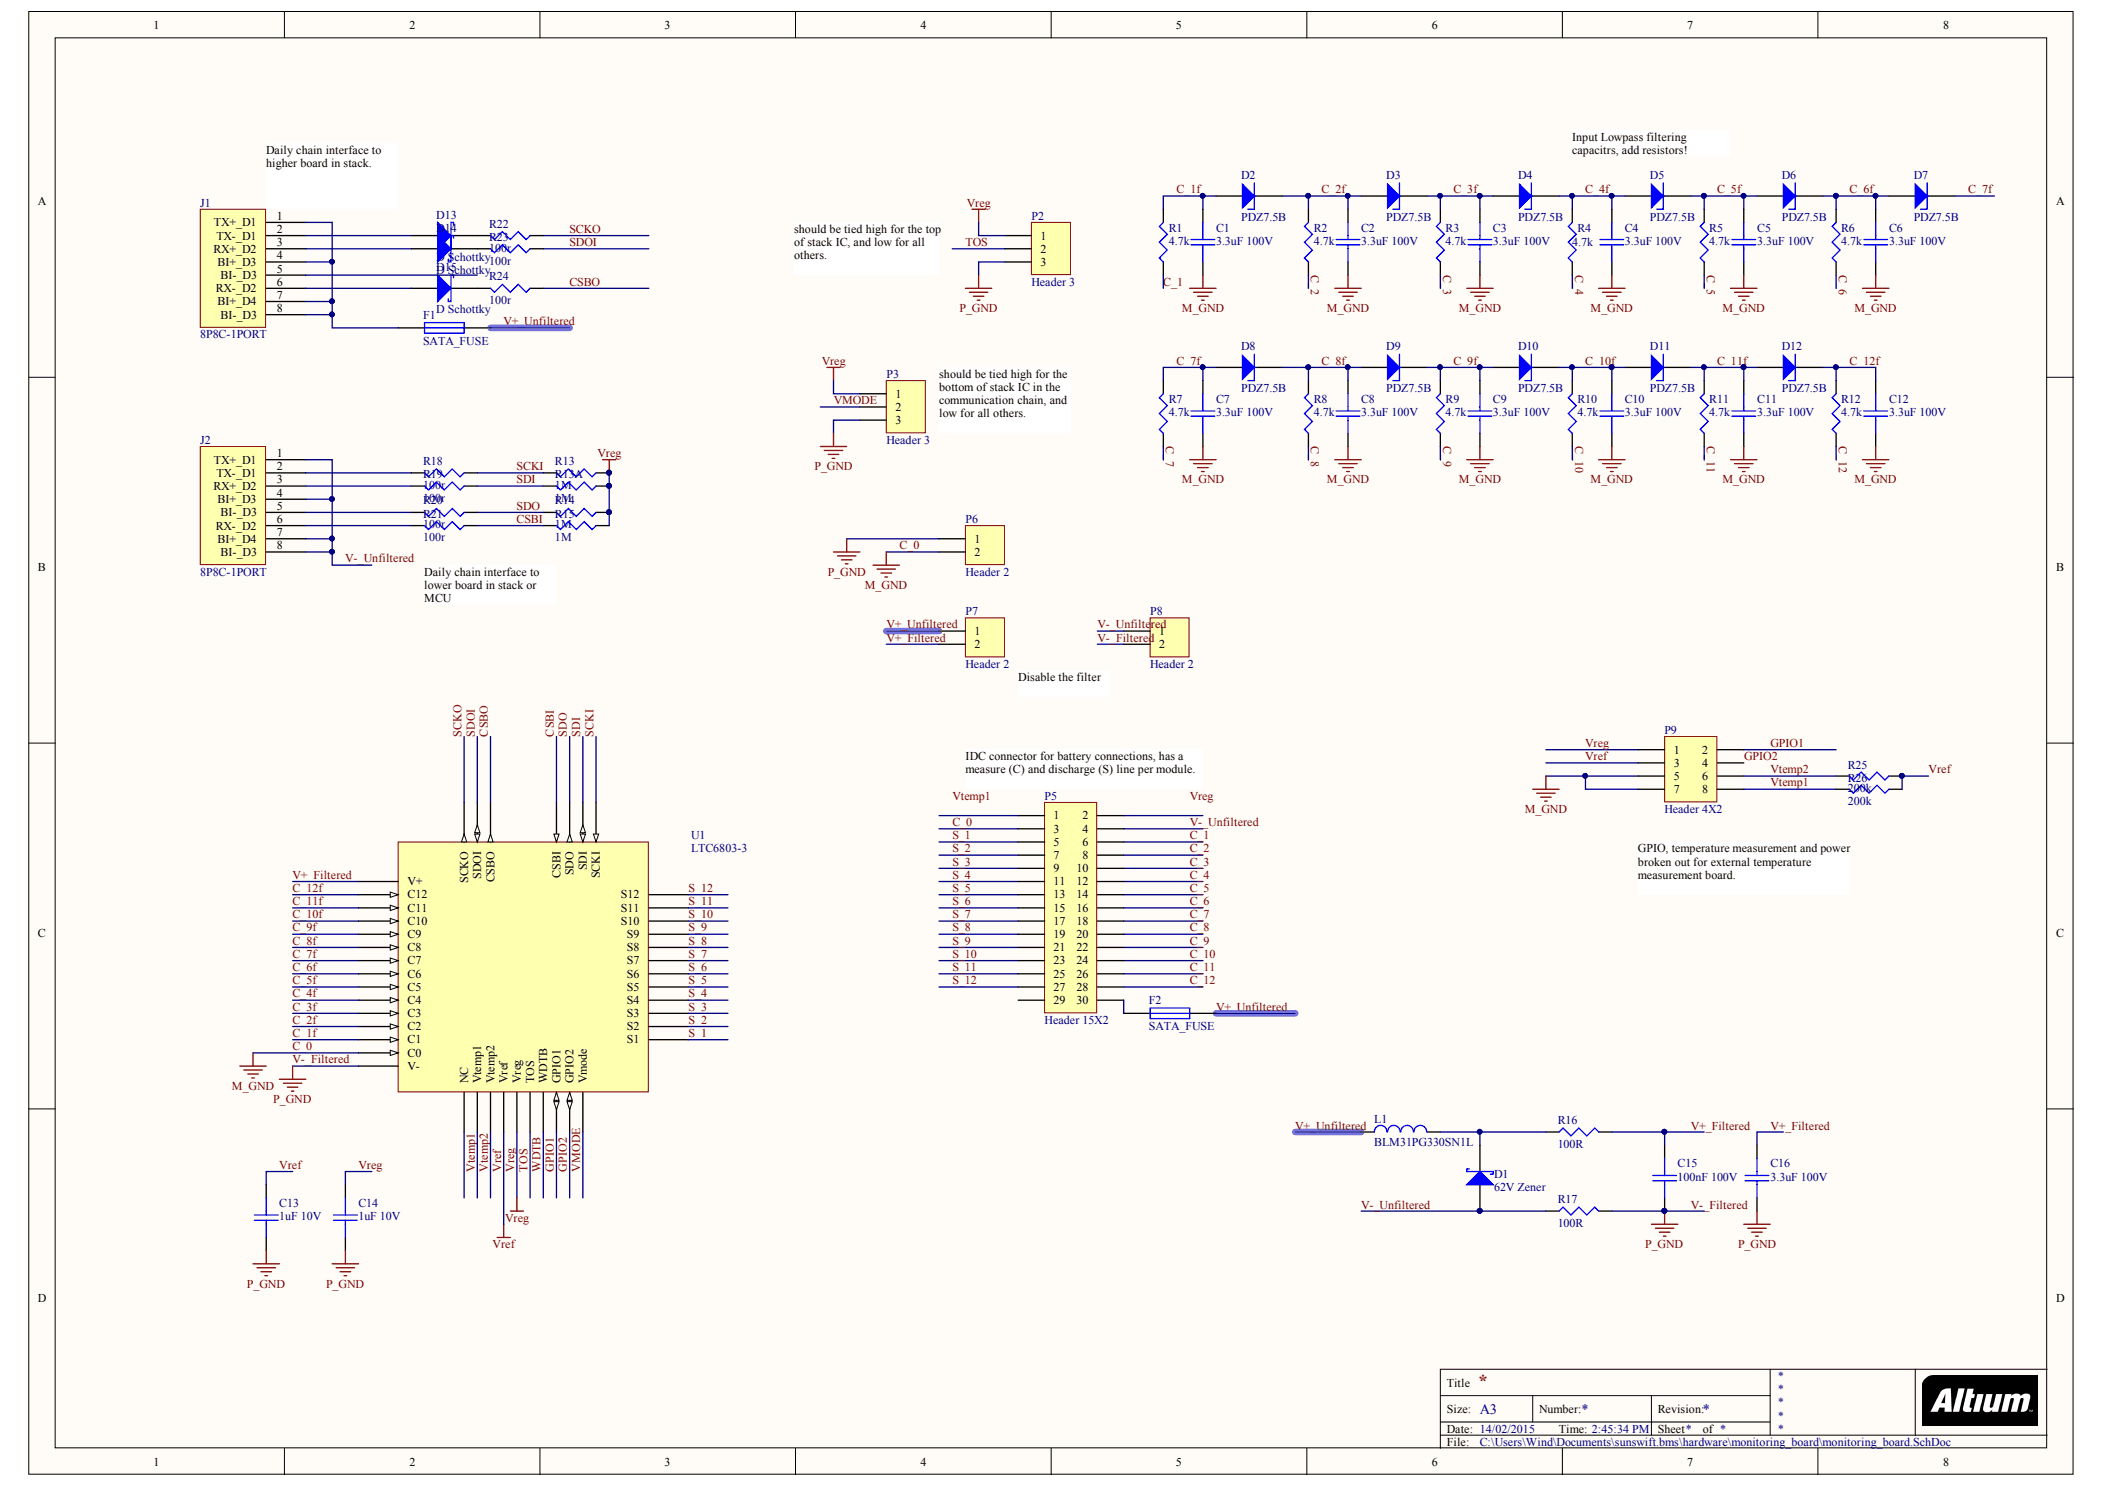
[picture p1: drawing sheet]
# Altium project monitoring_board.PrjPCB
1 sheet, 71 parts. Net scope: global (net labels, ports and power ports of the same name join across sheets).
Board file: monitoring_board.PcbDoc

## Sheet monitoring_board.SchDoc
size A3

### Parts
C1  3.3uF 100V  [1206]
C2  3.3uF 100V  [1206]
C3  3.3uF 100V  [1206]
C4  3.3uF 100V  [1206]
C5  3.3uF 100V  [1206]
C6  3.3uF 100V  [1206]
C7  3.3uF 100V  [1206]
C8  3.3uF 100V  [1206]
C9  3.3uF 100V  [1206]
C10  3.3uF 100V  [1206]
C11  3.3uF 100V  [1206]
C12  3.3uF 100V  [1206]
C13  1uF 10V  [0603]
C14  1uF 10V  [0603]
C15  100nF 100V  [1206]
C16  3.3uF 100V  [1206]
D1  62V Zener  [DO-214AA]
D2  PDZ7.5B  [SOD323]
D3  PDZ7.5B  [SOD323]
D4  PDZ7.5B  [SOD323]
D5  PDZ7.5B  [SOD323]
D6  PDZ7.5B  [SOD323]
D7  PDZ7.5B  [SOD323]
D8  PDZ7.5B  [SOD323]
D9  PDZ7.5B  [SOD323]
D10  PDZ7.5B  [SOD323]
D11  PDZ7.5B  [SOD323]
D12  PDZ7.5B  [SOD323]
D13  D Schottky  [SMB]
D14  D Schottky  [SMB]
D15  D Schottky  [SMB]
F1  SATA_FUSE  [RESC3225M_1210I]
F2  SATA_FUSE  [LITTELFUSE-154]
J1  8P8C-1PORT  [8P8C-1PORT]
J2  8P8C-1PORT  [8P8C-1PORT]
L1  BLM31PG330SN1L  [1206]
P2  Header 3  [HDR1X3]
P3  Header 3  [HDR1X3]
P5  Header 15X2  [HDR2X15]
P6  Header 2  [HDR1X2]
P7  Header 2  [HDR1X2]
P8  Header 2  [HDR1X2]
P9  Header 4X2  [HDR2X4]
R1  4.7k  [1206]
R2  4.7k  [1206]
R3  4.7k  [1206]
R4  4.7k  [1206]
R5  4.7k  [1206]
R6  4.7k  [1206]
R7  4.7k  [1206]
R8  4.7k  [1206]
R9  4.7k  [1206]
R10  4.7k  [1206]
R11  4.7k  [1206]
R12  4.7k  [1206]
R13  1M  [0603]
R13A  1M  [0603]
R14  1M  [0603]
R15  1M  [0603]
R16  100R  [1206]
R17  100R  [1206]
R18  100r  [0603]
R19  100r  [0603]
R20  100r  [0603]
R21  100r  [0603]
R22  100r  [0603]
R23  100r  [0603]
R24  100r  [0603]
R25  200k  [0603]
R26  200k  [0603]
U1  LTC6803-3  [SOP44]

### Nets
C_0: C1.2 C2.2 C3.2 C4.2 C5.2 C6.2 C7.2 C8.2 C9.2 C10.2 C11.2 C12.2 P5.3 P6.2 P9.5 P9.7 U1.29(C0)  [also labelled M_GND]
V-_Filtered: C13.2 C14.2 C15.2 C16.2 P2.3 P3.3 P6.1 P8.2 R17.2 U1.30(V-)  [also labelled P_GND]
Vref: C13.1 P9.3 R25.1 R26.1 U1.34(Vref)
Vreg: C14.1 P2.1 P3.1 P9.1 R13.1 R13A.1 R14.1 R15.1 U1.35(Vreg)
C_1: P5.6 R1.1
C_1f: C1.1 D2.A R1.2 U1.27(C1)
C_2: P5.8 R2.1
C_2f: C2.1 D2.K D3.A R2.2 U1.25(C2)
C_3: P5.10 R3.1
C_3f: C3.1 D3.K D4.A R3.2 U1.23(C3)
C_4: P5.12 R4.1
C_4f: C4.1 D4.K D5.A R4.2 U1.21(C4)
C_5: P5.14 R5.1
C_5f: C5.1 D5.K D6.A R5.2 U1.19(C5)
C_6: P5.16 R6.1
C_6f: C6.1 D6.K D7.A R6.2 U1.17(C6)
C_7: P5.18 R7.1
C_7f: C7.1 D7.K D8.A R7.2 U1.15(C7)
C_8: P5.20 R8.1
C_8f: C8.1 D8.K D9.A R8.2 U1.13(C8)
C_9: P5.22 R9.1
C_9f: C9.1 D9.K D10.A R9.2 U1.11(C9)
C_10: P5.24 R10.1
C_10f: C10.1 D10.K D11.A R10.2 U1.9(C10)
C_11: P5.26 R11.1
C_11f: C11.1 D11.K D12.A R11.2 U1.7(C11)
C_12: P5.28 R12.1
C_12f: C12.1 D12.K R12.2 U1.5(C12)
CSBI: R15.2 R21.1 U1.44(CSBI)
CSBO: R24.2 U1.1(CSBO)
GPIO1: P9.2 U1.38(GPIO1)
GPIO2: P9.4 U1.39(GPIO2)
S_1: P5.5 U1.28(S1)
S_2: P5.7 U1.26(S2)
S_3: P5.9 U1.24(S3)
S_4: P5.11 U1.22(S4)
S_5: P5.13 U1.20(S5)
S_6: P5.15 U1.18(S6)
S_7: P5.17 U1.16(S7)
S_8: P5.19 U1.14(S8)
S_9: P5.21 U1.12(S9)
S_10: P5.23 U1.10(S10)
S_11: P5.25 U1.8(S11)
S_12: P5.27 U1.6(S12)
SCKI: R13.2 R18.1 U1.41(SCKI)
SCKO: R22.2 U1.3(SCKO)
SDI: R13A.2 R19.1 U1.42(SDI)
SDO: R14.2 R20.1 U1.43(SDO)
SDOI: R23.2 U1.2(SDOI)
TOS: P2.2 U1.36(TOS)
V+_Filtered: C15.1 C16.1 P7.2 R16.2 U1.4(V+)
V+_Unfiltered: F1.1 F2.1 L1.1 P7.1
V-_Unfiltered: D1.1(A) J2.1(TX+_D1) J2.4(BI+_D3) J2.7(BI+_D4) J2.8(BI-_D3) P5.4 P8.1 R17.1
VMODE: P3.2 U1.40(Vmode)
Vtemp1: P9.8 R26.2 U1.32(Vtemp1)
Vtemp2: P9.6 R25.2 U1.33(Vtemp2)
WDTB: U1.37(WDTB)
NetD1_2: D1.2(K) L1.2 R16.1
NetD13_1: D13.1(A) J1.2(TX-_D1)
NetD13_2: D13.2(K) R22.1
NetD14_1: D14.1(A) J1.3(RX+_D2)
NetD14_2: D14.2(K) R23.1
NetD15_1: D15.1(A) J1.6(RX-_D2)
NetD15_2: D15.2(K) R24.1
NetF1_2: F1.2 J1.1(TX+_D1) J1.4(BI+_D3) J1.7(BI+_D4) J1.8(BI-_D3)
NetF2_2: F2.2 P5.30
NetJ2_2: J2.2(TX-_D1) R18.2
NetJ2_3: J2.3(RX+_D2) R19.2
NetJ2_5: J2.5(BI-_D3) R20.2
NetJ2_6: J2.6(RX-_D2) R21.2

Not connected (* = marked no-connect by the designer): J1 5(BI-_D3); P5 1 2 29; U1 31(NC)

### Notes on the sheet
- Input Lowpass filtering capacitrs, add resistors!
- (near J1) Daily chain interface to higher board in stack.
- should be tied high for the top of stack IC, and low for all others.
- should be tied high for the bottom of stack IC in the communication chain, and low for all others.
- Daily chain interface to lower board in stack or MCU
- Disable the filter
- (near P5) IDC connector for battery connections, has a measure (C) and discharge (S) line per module.
- GPIO, temperature measurement and power broken out for external temperature measurement board.
- Labels drawn without touching a wire or pin: Vreg, Vtemp1
